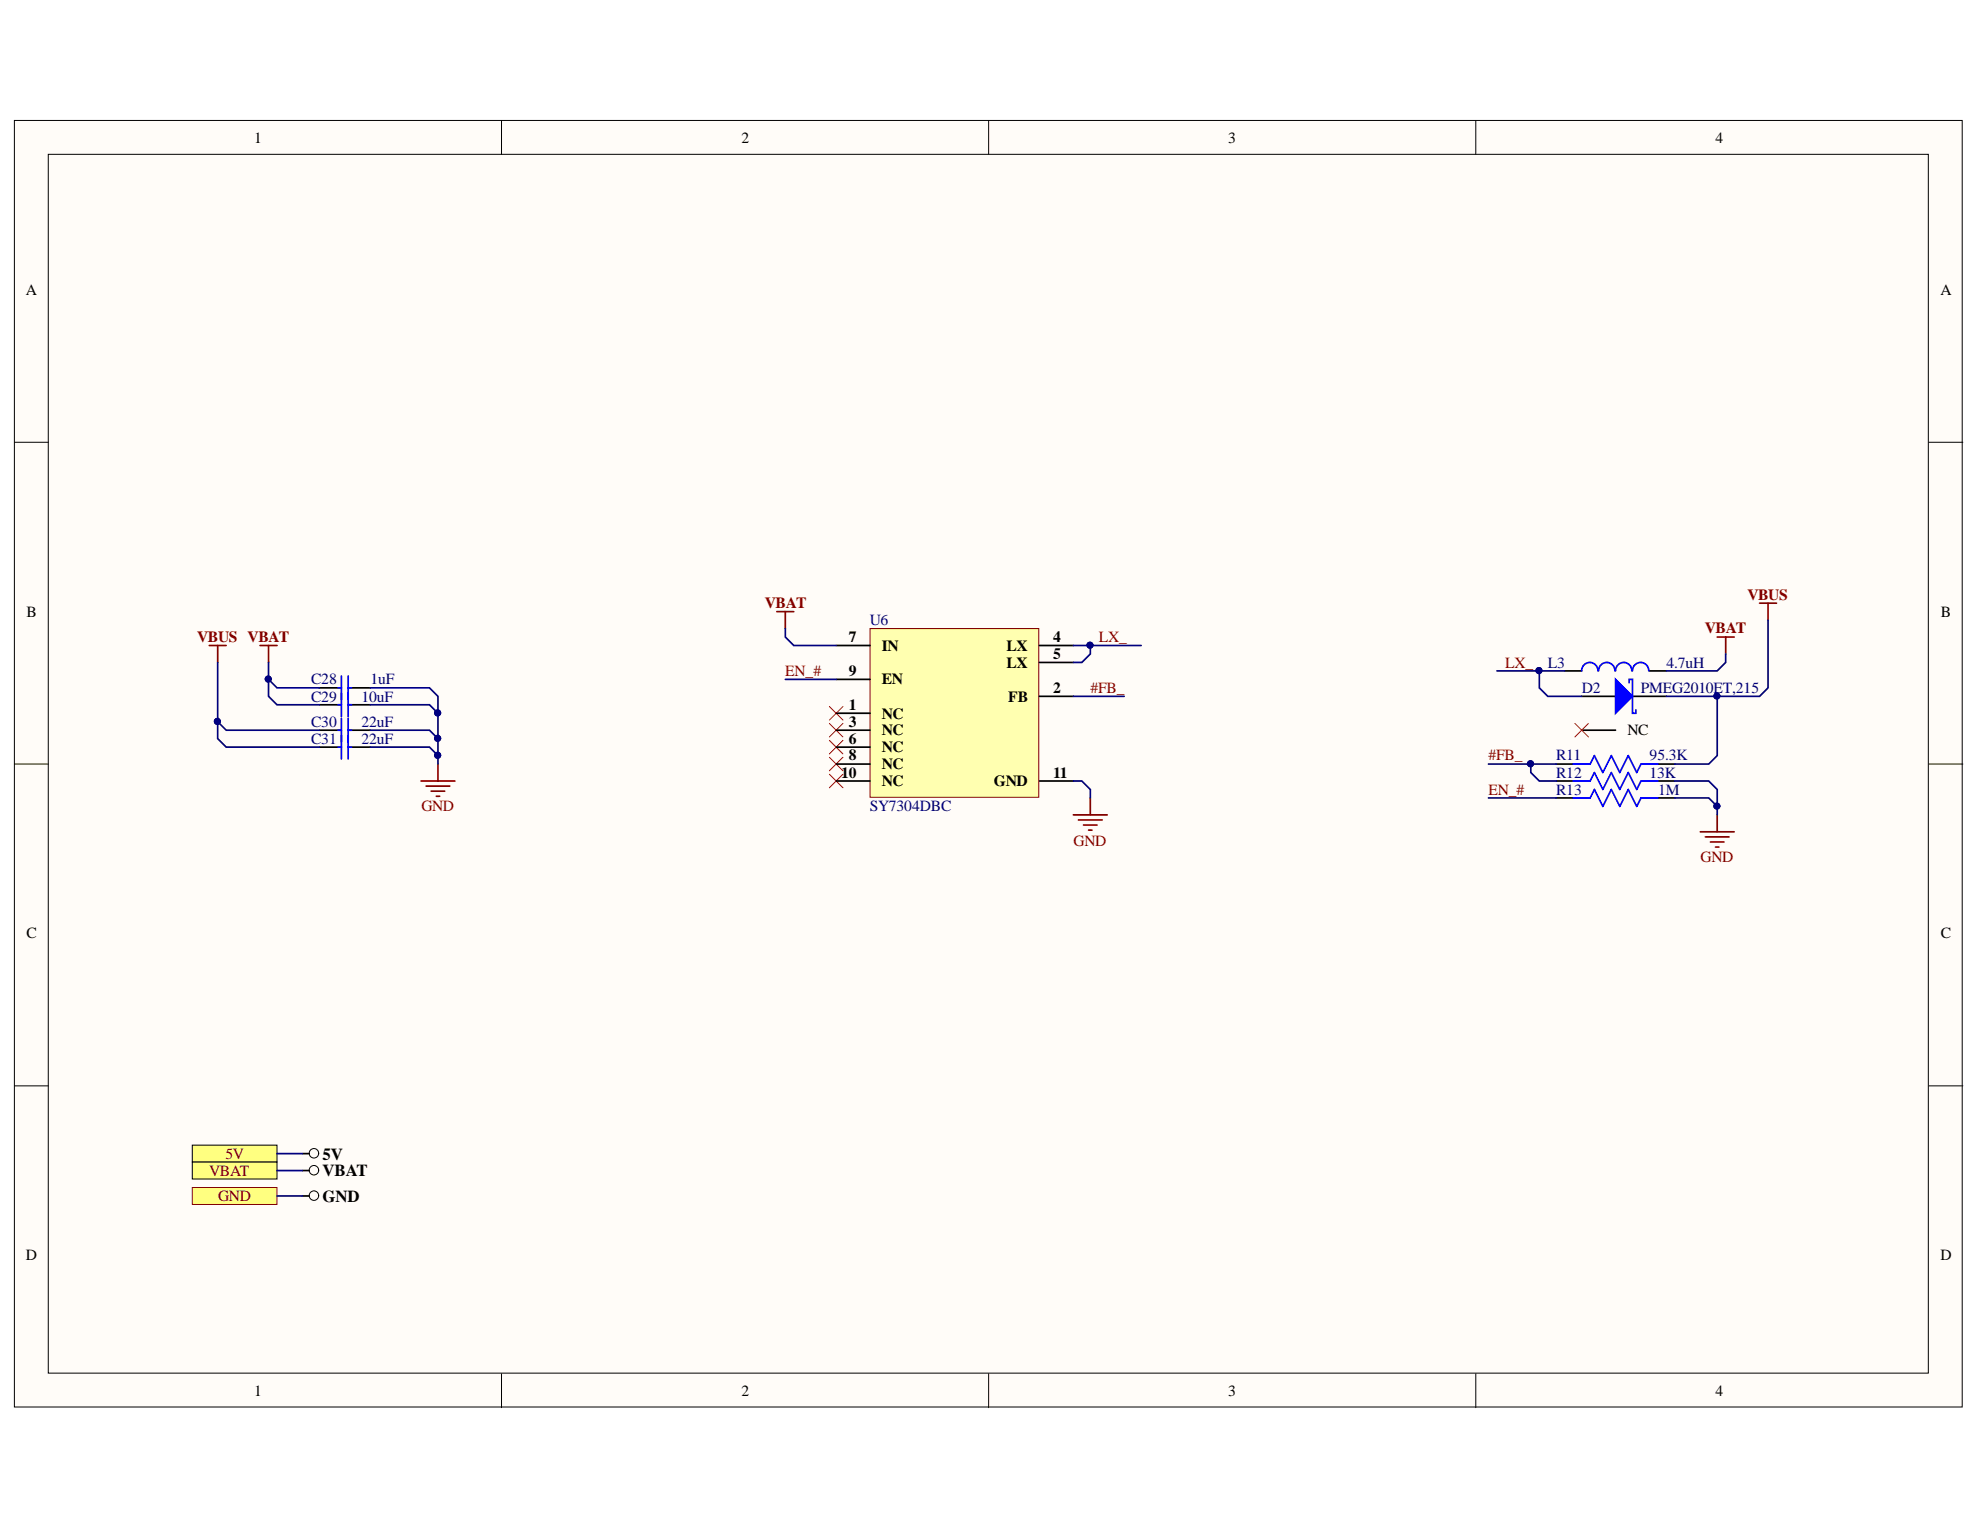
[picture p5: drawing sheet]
<svg xmlns="http://www.w3.org/2000/svg" width="279mm" height="216mm" viewBox="0 0 279 216" stroke-linecap="round" stroke-linejoin="round" font-family="sans-serif">
<g fill="#fffcf8" stroke="#000" stroke-width=".14">
<path d="M2 17h274.9v181.5h-274.9z"/>
<path d="M6.8 21.8h265.3v172h-265.3z"/>
</g>
<path d="M70.8 17v4.8M139.5 17v4.8M208.2 17v4.8M2 62.4h4.8M272.2 62.4h4.8M2 107.8h4.8M272.2 107.8h4.8M2 153.2h4.8M272.2 153.2h4.8M70.8 193.9v4.7M139.5 193.9v4.7M208.2 193.9v4.7" fill="none" stroke="#000" stroke-width=".14"/>
<path d="M117 99.7l1.9 1.9M118.9 99.7l-1.9 1.9M117 102.1l1.9 1.9M117 104.5l1.9 1.9M117 106.9l1.9 1.9M117 109.3l1.9 1.9M118.9 102.1l-1.9 1.9M118.9 104.5l-1.9 1.9M118.9 106.9l-1.9 1.9M118.9 109.3l-1.9 1.9" fill="none" stroke="#f00" stroke-width=".14"/>
<g fill="none" stroke="#800000" stroke-width=".24">
<path d="M29.5 91.1h2.4M30.7 91.1v2.4M36.7 91.1h2.4M37.9 91.1v2.4M109.6 86.3h2.4M110.8 86.3v2.4M242.3 89.9h2.4M243.5 89.9v2.4M248.3 85.1h2.4M249.5 85.1v2.4M59.4 110.2h4.8M60.1 110.9h3.4"/>
<path d="M60.8 111.6h2M61.6 112.4h.4M61.8 107.8v2.4M151.5 115h4.7M152.2 115.7h3.3M152.9 116.4h1.9M153.6 117.1h.5M153.9 112.6v2.4M239.9 117.4h4.8M240.6 118.1h3.4M241.4 118.8h1.9M242.1 119.5h.5"/>
<path d="M242.3 115v2.4"/>
</g>
<path d="M219.6 110.2h2.4M233.9 110.2h2.4" fill="none" stroke="#000" stroke-width=".24"/>
<path d="M222 110.2h2.4l.6-1.2 1.2 2.4 1.2-2.4 1.2 2.4 1.2-2.4 1.2 2.4 .6-1.2h2.3" fill="none" stroke="#00f" stroke-width=".24"/>
<path d="M27.1 161.6h12v2.4h-12z" fill-rule="evenodd" fill="#ffff80" stroke="#000" stroke-width=".14"/>
<circle cx="44.3" cy="162.7" r=".67" fill="none" stroke="#000" stroke-width=".14"/>
<path d="M42.7 162.8h.9" fill="none" stroke="#000" stroke-width=".24"/>
<path d="M27.1 167.6h12v2.4h-12z" fill-rule="evenodd" fill="#ffff80" stroke="#800000" stroke-width=".14"/>
<circle cx="44.3" cy="168.7" r=".67" fill="none" stroke="#000" stroke-width=".14"/>
<path d="M42.7 168.8h.9" fill="none" stroke="#000" stroke-width=".24"/>
<path d="M27.1 164h12v2.4h-12z" fill-rule="evenodd" fill="#ffff80" stroke="#000" stroke-width=".14"/>
<circle cx="44.3" cy="165.1" r=".67" fill="none" stroke="#000" stroke-width=".14"/>
<path d="M45.1 97.1h3.1M49.1 97.1h3.1M45.1 103h3.1M45.1 105.4h3.1M49.1 103h3.1M49.1 105.4h3.1M219.6 112.6h2.4M219.6 107.8h2.4M233.9 112.6h2.4M233.9 107.8h2.4M42.7 165.2h.9" fill="none" stroke="#000" stroke-width=".24"/>
<path d="M47.7 97.1h.5M48.2 95.4v3.3M49.1 95.4v3.3M49.1 97.1h.5M47.7 103h.5M47.7 105.4h.5M48.2 101.4v5.7M49.1 101.4v5.7M49.1 103h.5M49.1 105.4h.5M222 112.6h2.4l.6-1.2 1.2 2.4 1.2-2.4 1.2 2.4 1.2-2.4 1.2 2.4 .6-1.2h2.3M222 107.8h2.4l.6-1.2 1.2 2.4 1.2-2.4 1.2 2.4 1.2-2.4 1.2 2.4 .6-1.2h2.3" fill="none" stroke="#00f" stroke-width=".24"/>
<path d="M122.8 88.7h23.8v23.8h-23.8z" fill="#ffffb0" stroke="#800000" stroke-width=".14"/>
<g fill="none" stroke="#000" stroke-width=".24">
<path d="M45.1 99.5h3.1M49.1 99.5h3.1M118 91.1h4.8M118 95.9h4.8M146.7 98.3h4.8M146.7 91.1h4.8M146.7 93.5h4.8M223.2 98.3h4.8M230.4 98.3h4.7M118 100.6h4.8M118 103h4.8M118 105.4h4.8"/>
<path d="M118 107.8h4.8M118 110.2h4.8M146.7 110.2h4.8"/>
</g>
<path d="M47.7 99.5h.5M48.2 97.8v3.3M49.1 97.8v3.3M49.1 99.5h.5" fill="none" stroke="#00f" stroke-width=".24"/>
<path d="M228 95.9l2.4 2.4-2.4 2.3z" fill="#00f"/>
<path d="M225.5 94.7a1.15 1.15 0 0 0-1.2-1.2 1.15 1.15 0 0 0-1.1 1.2M227.9 94.7a1.15 1.15 0 0 0-1.2-1.2 1.15 1.15 0 0 0-1.1 1.2M228 95.9l2.4 2.4-2.4 2.3zM229.9 96.3v-.4h.5v4.7h.4v-.4M230.3 94.7a1.15 1.15 0 0 0-1.2-1.2 1.15 1.15 0 0 0-1.1 1.2M232.7 94.7a1.15 1.15 0 0 0-1.2-1.2 1.15 1.15 0 0 0-1.1 1.2" fill="none" stroke="#00f" stroke-width=".24"/>
<path d="M220.8 94.7h2.4M232.8 94.7h2.3M223.2 103h4.8" fill="none" stroke="#000" stroke-width=".24"/>
<path d="M222.2 102.1l1.9 1.9M224.1 102.1l-1.9 1.9" fill="none" stroke="#f00" stroke-width=".14"/>
<g fill="none" stroke="#000080" stroke-width=".24">
<path d="M30.7 93.5v10.7l1.2 1.2h13.2M37.9 93.5v4.8l1.2 1.2h6M37.9 95.9l1.2 1.2h6M52.2 99.5h8.4l1.2 1.1v7.2M52.2 97.1h8.4l1.2 1.2v2.3M110.8 88.7v1.2l1.2 1.2h6M110.8 95.9h7.2M151.5 91.1h9.5M151.5 98.3h7.1M153.9 91.1v1.2l-1.2 1.2h-1.2M211.2 94.7h9.6M217.2 94.7v2.4l1.2 1.2h4.8"/>
<path d="M235.1 98.3h7.2v8.3l-1.2 1.2h-4.8M243.5 92.3v1.2l-1.2 1.2h-7.2M249.5 87.5v9.6l-1.2 1.2h-6M30.7 101.8l1.2 1.2h13.2M52.2 105.4h8.4l1.2 1.2M52.2 103h8.4l1.2 1.2M151.5 110.2h1.2l1.2 1.2v1.2M210 107.8h9.6M210 112.6h9.6M216 107.8v1.2l1.2 1.2h2.4M236.3 110.2h4.8l1.2 1.2v3.6M236.3 112.6h4.8l1.2 1.2"/>
<path d="M39.1 168.8h3.6M39.1 165.2h3.6M39.1 162.8h3.6"/>
</g>
<g fill="#000080" stroke="#000080" stroke-width=".14">
<circle cx="242.3" cy="113.7" r=".43"/>
<circle cx="30.7" cy="101.8" r=".43"/>
<circle cx="37.8" cy="95.8" r=".43"/>
<circle cx="61.8" cy="106.6" r=".43"/>
<circle cx="61.8" cy="104.2" r=".43"/>
<circle cx="61.8" cy="100.6" r=".43"/>
<circle cx="153.8" cy="91" r=".43"/>
<circle cx="216" cy="107.8" r=".43"/>
<circle cx="217.2" cy="94.6" r=".43"/>
<circle cx="242.3" cy="98.2" r=".43"/>
</g>
<g font-size="2.4">
<text x="45.5" y="163.6">5V</text>
<text x="45.5" y="166">VBAT</text>
<text x="45.5" y="169.6">GND</text>
</g>
<g font-size="2.2">
<text x="35.9" y="20.1">1</text>
<text x="104.6" y="20.1">2</text>
<text x="173.3" y="20.1">3</text>
<text x="242.1" y="20.1">4</text>
<text x="3.6" y="41.6">A</text>
<text x="273.8" y="41.6">A</text>
<text x="3.7" y="87">B</text>
<text x="273.9" y="87">B</text>
<text x="119.8" y="90.7">7</text>
<text x="119.8" y="95.4">9</text>
<text x="124.4" y="91.8">IN</text>
<text x="142" y="91.8">LX</text>
<text x="142" y="94.2">LX</text>
<text x="148.6" y="90.7">4</text>
<text x="148.6" y="93">5</text>
<text x="119.8" y="100.2">1</text>
<text x="124.4" y="101.4">NC</text>
<text x="124.4" y="96.6">EN</text>
<text x="142.3" y="99">FB</text>
<text x="148.6" y="97.8">2</text>
<text x="119.8" y="102.6">3</text>
<text x="119.8" y="104.9">6</text>
<text x="119.8" y="107.3">8</text>
<text x="124.4" y="103.8">NC</text>
<text x="124.4" y="106.1">NC</text>
<text x="229.7" y="103.8">NC</text>
<text x="118.7" y="109.8">10</text>
<text x="124.4" y="108.6">NC</text>
<text x="124.4" y="111">NC</text>
<text x="140.2" y="111">GND</text>
<text x="148.6" y="109.8">11</text>
<text x="3.7" y="132.4">C</text>
<text x="273.9" y="132.4">C</text>
<text x="3.6" y="177.8">D</text>
<text x="273.8" y="177.8">D</text>
<text x="35.9" y="196.9">1</text>
<text x="104.6" y="196.9">2</text>
<text x="173.3" y="196.9">3</text>
<text x="242.1" y="196.9">4</text>
</g>
<g font-size="2.2" fill="#800000">
<text x="107.9" y="85.8">VBAT</text>
<text x="240.6" y="89.4">VBAT</text>
<text x="246.6" y="84.7">VBUS</text>
<text x="27.8" y="90.7">VBUS VBAT</text>
<text x="110.8" y="95.4">EN_#</text>
<text x="155" y="90.7">LX_</text>
<text x="212.4" y="94.2">LX_</text>
<text x="153.9" y="97.8">#FB_</text>
<text x="210" y="107.3">#FB_</text>
<text x="210" y="112.1">EN_#</text>
<text x="59.5" y="114.5">GND</text>
<text x="151.5" y="119.3">GND</text>
<text x="240" y="121.7">GND</text>
<text x="29.5" y="165.9">VBAT</text>
<text x="31.8" y="163.5">5V</text>
<text x="30.8" y="169.5">GND</text>
</g>
<g font-size="2.2" fill="#000080">
<text x="122.7" y="88.2">U6</text>
<text x="218.4" y="94.2">L3</text>
<text x="235.2" y="94.2">4.7uH</text>
<text x="43.9" y="96.6">C28</text>
<text x="43.9" y="99">C29</text>
<text x="51" y="99">10uF</text>
<text x="52.3" y="96.6">1uF</text>
<text x="223.2" y="97.8">D2</text>
<text x="231.5" y="97.8">PMEG2010ET,215</text>
<text x="43.9" y="102.6">C30</text>
<text x="43.9" y="104.9">C31</text>
<text x="51" y="102.6">22uF</text>
<text x="51" y="104.9">22uF</text>
<text x="219.6" y="107.3">R11</text>
<text x="232.8" y="107.3">95.3K</text>
<text x="219.6" y="109.8">R12</text>
<text x="219.6" y="112.1">R13</text>
<text x="232.8" y="109.8">13K</text>
<text x="234" y="112.1">1M</text>
<text x="122.7" y="114.5">SY7304DBC</text>
</g>
</svg>
